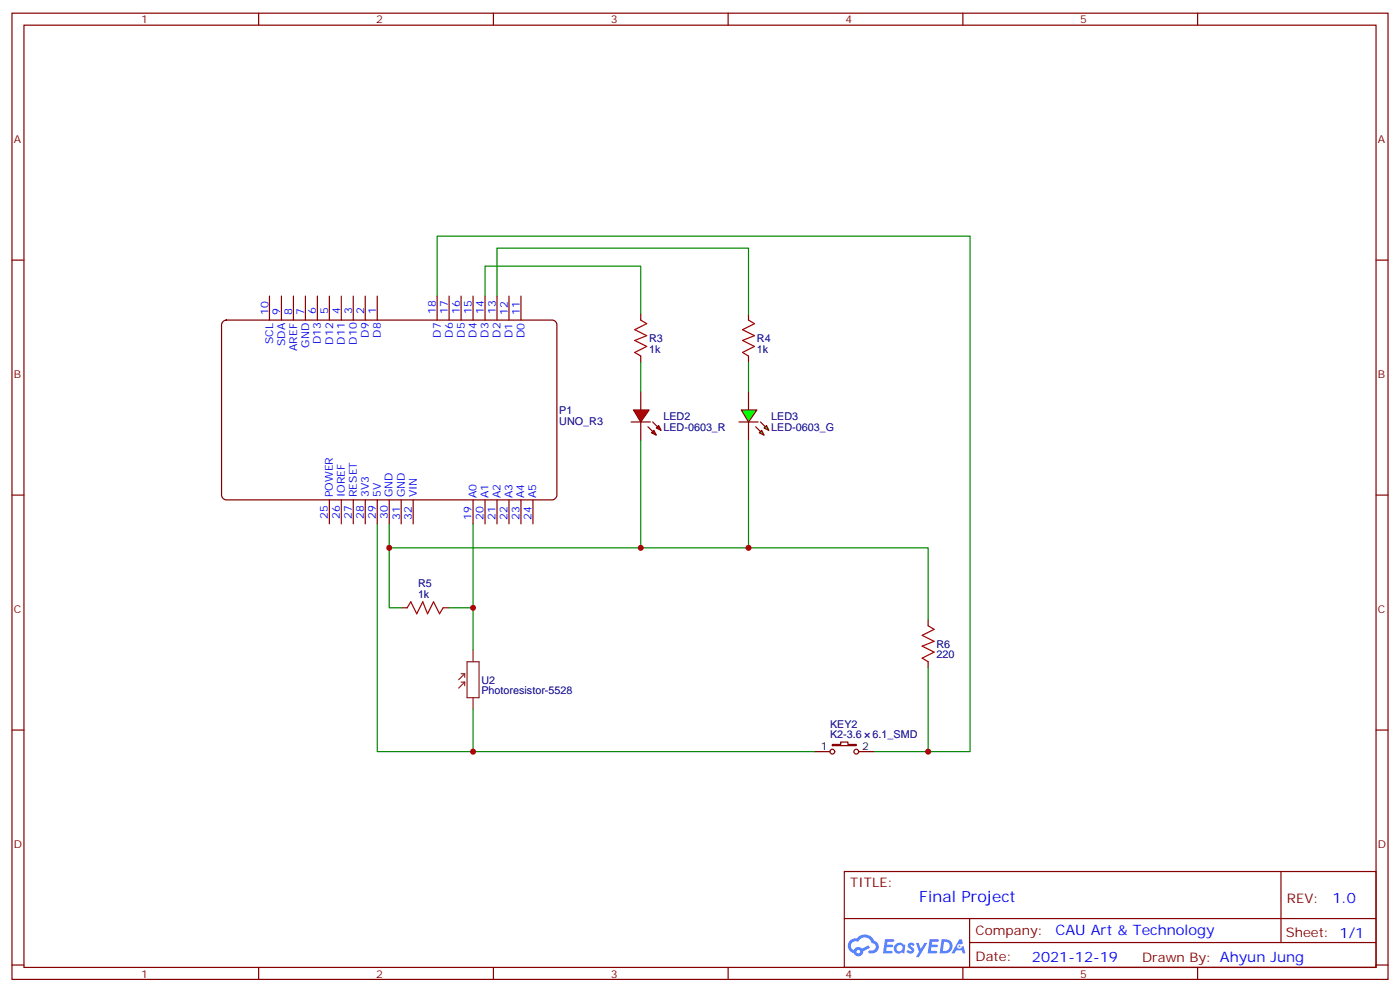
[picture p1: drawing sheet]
<svg xmlns="http://www.w3.org/2000/svg" width="412mm" height="292mm" viewBox="0 0 412 292" stroke-linecap="round" stroke-linejoin="round" font-family="sans-serif">
<g fill="none" stroke="#870000" stroke-width=".35">
<path d="M3.5 3.9h405.4v284.3h-405.4zM7.1 7.4h398.2v277.3h-398.2zM76.2 3.9v3.5M145.3 3.9v3.5M214.5 3.9v3.5M283.6 3.9v3.5M352.8 3.9v3.5M3.5 76.6h3.6M405.3 76.6h3.6M3.5 145.7h3.6M405.3 145.7h3.6M3.5 214.8h3.6"/>
<path d="M405.3 214.8h3.6M248.7 256.5h156.6v28.2h-156.6zM377.3 256.5v20.9M248.7 270.3h156.5M285.6 277.4h119.6M285.6 270.3v14.1M3.5 284h3.6M76.2 284.7v3.5M145.3 284.7v3.5M214.5 284.7v3.5M283.6 284.7v3.5M352.8 284.7v3.5"/>
<path d="M405.3 284h3.6"/>
</g>
<g fill="#5487ff">
<path d="M267.7 277.6a1.22 1.22 0 0 1 1.7 .3l-.4 .6a.47 .47 0 0 0-.3-.4 .47 .47 0 0 0-.5 .2l.1 .2a1.14 1.14 0 0 1 .8 1.8 1.14 1.14 0 0 1-1.9-.1l-.2-.1 .5-.6 .7 .4a.29 .29 0 0 0 .3-.2 .29 .29 0 0 0-.2-.3 1.04 1.04 0 0 1-.6-1.8z"/>
<path d="M260.7 276.4h2.4l.3 .2-.2 .5h-1.8l-.1 .9h1.5l.3 .4-.3 .3h-1.6l-.2 1.1 1.7 .1 .2 .3-.2 .3-2.6 .1z"/>
<path d="M273.8 276.4h2.4l.3 .2-.1 .5h-1.8l-.2 .9h1.6l.3 .4-.4 .3h-1.6l-.1 1.1 1.7 .1 .2 .3-.2 .3h-2.6z"/>
<path d="M282.6 276.4h.7l.3 1.3-.6 .3a.69 .69 0 0 0-1 .2 .69 .69 0 0 0 .4 1 .69 .69 0 0 0 .9-.6l.5-.3 .6 2.2h-.8l-.2-.8h-1.8l-.5 .8h-.8z"/>
<path d="M269.8 277.5h.8l.6 1.8 1.1-1.8h.9l-2.6 4.2h-.8l.9-1.6z"/>
<path d="M277.4 276.4l-.6 4.2h1.3a2.11 2.11 0 0 0 2.5-2.2 2.11 2.11 0 0 0-2.5-2zM278.1 277.1a1.39 1.39 0 0 1 1.7 1.5 1.39 1.39 0 0 1-1.8 1.2h-.3z"/>
<path d="M263.7 278a1.54 1.54 0 0 0-.1 2.2 1.54 1.54 0 0 0 2.2 .1l.6 .3 .3-2.3-.2-.3h-.4a1.49 1.49 0 0 0-2.4 0zM264 279a.94 .94 0 0 1 1.8 0 .94 .94 0 0 1-1.8 0z"/>
<path d="M250.4 276.8a2.18 2.18 0 0 0 1.1 3.7 1.44 1.44 0 0 0 1.6 .9 1.44 1.44 0 0 0 1.2-1.5l2-1-.5-.7-1.9 1a1.47 1.47 0 0 0-2.4 .4 1.39 1.39 0 0 1-.7-1.9 1.39 1.39 0 0 1 2-.5 2.12 2.12 0 0 1 2.2-1.3 2.12 2.12 0 0 1 1.9 1.7 1.14 1.14 0 0 1 1.1 1.4 1.14 1.14 0 0 1-1.7 .7 .43 .43 0 0 0-.5 .4 .43 .43 0 0 0 .4 .5 1.98 1.98 0 0 0 2.5-1.3 1.98 1.98 0 0 0-1.2-2.5 3.1 3.1 0 0 0-5.3-.7l-.9 .1zM252.3 280.1a.55 .55 0 0 1 1.1 0 .55 .55 0 0 1-1.1 0z"/>
<circle cx="282.6" cy="278.5" r=".26"/>
</g>
<path d="M65.6 94.8l1.1-.6h95.9a1.41 1.41 0 0 1 1.4 1.4v50.1a1.51 1.51 0 0 1-1.4 1.4h-95.9a1.51 1.51 0 0 1-1.4-1.4v-50.1z" fill="none" stroke="#800000" stroke-width=".35"/>
<g fill="none" stroke="#870000" stroke-width=".35">
<path d="M79.4 87.1v7.1M82.9 87.1v7.1M86.4 87.1v7.1M90 87.1v7.1M93.5 87.1v7.1M97 87.1v7.1M100.5 87.1v7.1M104.1 87.1v7.1M107.6 87.1v7.1M111.1 87.1v7.1M128.8 87.1v7.1M132.3 87.1v7.1"/>
<path d="M135.8 87.1v7.1M139.3 87.1v7.1M142.9 87.1v7.1M146.4 87.1v7.1M149.9 87.1v7.1M153.5 87.1v7.1M188.7 92.4v1.8M220.5 92.4v1.8M188.7 104.8v1.7M220.5 104.8v1.7M97 147.1v7.1M100.5 147.1v7.1"/>
<path d="M104.1 147.1v7.1M107.6 147.1v7.1M111.1 147.1v7.1M114.7 147.1v7.1M118.2 147.1v7.1M121.7 147.1v7.1M139.3 147.1v7.1M142.9 147.1v7.1M146.4 147.1v7.1M149.9 147.1v7.1M153.5 147.1v7.1M157 147.1v7.1"/>
<path d="M118.2 178.9h1.7M130.5 178.9h1.8M273.4 182.4v1.7M273.4 194.7v1.8"/>
</g>
<path d="M188.7 94.2l1.8 1-3.5 1.8 3.5 1.8-3.5 1.4 3.5 1.8-3.5 1.7 1.7 1.1M220.5 94.2l1.7 1-3.5 1.8 3.5 1.8-3.5 1.4 3.5 1.8-3.5 1.7 1.8 1.1M119.9 178.9l1.1-1.8 1.8 3.5 1.7-3.5 1.4 3.5 1.8-3.5 1.8 3.5 1-1.7M273.4 184.1l1.8 1.1-3.6 1.8 3.6 1.7-3.6 1.4 3.6 1.8-3.6 1.8 1.8 1" fill="none" stroke="#a10000" stroke-width=".35"/>
<g fill="#f00" stroke="#870000" stroke-width=".35">
<path d="M186.6 120.6h4.6l-2.5 3.6z"/>
<path d="M185.9 124.2h5.7z"/>
</g>
<g fill="#870000" stroke="#870000" stroke-width=".35">
<path d="M192.3 124.2l1.4 1.4z"/>
<path d="M190.9 125.6l1.4 1.4z"/>
</g>
<g fill="#f00" stroke="#870000" stroke-width=".35">
<path d="M193.3 125.9l.7-.7 .7 1.4z"/>
<path d="M191.9 127.4l.7-.8 .7 1.5z"/>
</g>
<path d="M188.7 115.4v5.2M220.5 115.4v5.2M188.7 124.2v5.3M220.5 124.2v5.3" fill="none" stroke="#870000" stroke-width=".35"/>
<g fill="#0f0" stroke="#870000" stroke-width=".35">
<path d="M223.7 127.4l.7-.8 .7 1.5z"/>
<path d="M225.1 125.9l.7-.7 .7 1.4z"/>
</g>
<g fill="#870000" stroke="#870000" stroke-width=".35">
<path d="M222.6 125.6l1.4 1.4z"/>
<path d="M224 124.2l1.4 1.4z"/>
</g>
<path d="M217.7 124.2h5.6z" fill="#f00" stroke="#870000" stroke-width=".35"/>
<path d="M218.4 120.6h4.6l-2.5 3.6z" fill="#0f0" stroke="#870000" stroke-width=".35"/>
<g fill="none" stroke="#870000" stroke-width=".35">
<path d="M245.2 219.1h2.4v-.7h2.2v.7h2.4v.3h-7zM239.9 221.2h4.6M252.9 221.2h4.6"/>
<circle cx="245.2" cy="221.2" r=".71"/>
<circle cx="252.2" cy="221.2" r=".71"/>
</g>
<path d="M135.8 198.3h1.1M136.9 198.3l-1.8 1.7M136.9 198.3v1M137.6 194.7h3.5v10.6h-3.5zM139.3 191.2v3.5M135.8 200.7h1.1M136.9 200.7l-1.8 1.8M136.9 200.7v1.1M139.3 205.3v3.5" fill="none" stroke="#8c2424" stroke-width=".35"/>
<g fill="none" stroke="#008700" stroke-width=".35">
<path d="M128.8 87.1v-17.6h157v151.7h-28.3M142.9 87.1v-8.8h45.8v14.1M146.4 87.1v-14.1h74.1v19.4M188.7 106.5v8.9M220.5 106.5v8.9M188.7 129.5v31.7h-74v-7M220.5 129.5v31.7h-31.8M111.1 154.2v67h28.2v-12.4M139.3 154.2v37M114.7 161.2v17.7h3.5M132.3 178.9h7M220.5 161.2h52.9v21.2"/>
<path d="M273.4 196.5v24.7M139.3 221.2h100.6"/>
</g>
<g fill="#c00">
<circle cx="188.7" cy="161.2" r=".88"/>
<circle cx="114.7" cy="161.2" r=".88"/>
<circle cx="139.3" cy="178.9" r=".88"/>
<circle cx="139.3" cy="221.2" r=".88"/>
<circle cx="220.5" cy="161.2" r=".88"/>
<circle cx="273.4" cy="221.2" r=".88"/>
</g>
<text font-size="4.6" fill="#00f" x="270.8" y="265.5">Final Project</text>
<g font-size="4.2" fill="#00f">
<text x="392.5" y="265.7">1.0</text>
<text x="310.9" y="275.3">CAU Art &amp; Technology</text>
<text x="304" y="283.1">2021-12-19</text>
</g>
<g font-size="3.9" fill="#800">
<text x="250.5" y="261.1">TITLE:</text>
<text x="379.1" y="265.7">REV:</text>
<text x="287.4" y="275.3">Company:</text>
<text x="378.7" y="275.9">Sheet: 1/1</text>
<text x="287.4" y="282.9">Date:</text>
<text x="336.4" y="283">Drawn By: Ahyun Jung</text>
</g>
<g font-size="3.2" fill="#800">
<text x="41.6" y="6.9">1</text>
<text x="110.8" y="6.9">2</text>
<text x="179.9" y="6.9">3</text>
<text x="249.1" y="6.9">4</text>
<text x="318.2" y="6.9">5</text>
<text x="4.1" y="42">A</text>
<text x="405.9" y="42">A</text>
<text x="4.1" y="111.1">B</text>
<text x="405.9" y="111.1">B</text>
<text x="4.1" y="180.3">C</text>
<text x="405.9" y="180.3">C</text>
<text x="4.1" y="249.4">D</text>
<text x="405.9" y="249.4">D</text>
<text x="41.6" y="287.7">1</text>
<text x="110.8" y="287.7">2</text>
<text x="179.9" y="287.7">3</text>
<text x="249.1" y="287.7">4</text>
<text x="318.2" y="287.7">5</text>
</g>
<g font-size="3.2" fill="#00f">
<text x="79" y="92.6" transform="rotate(-90 79 92.6)">10</text>
<text x="82.6" y="92.6" transform="rotate(-90 82.6 92.6)">9</text>
<text x="86.1" y="92.6" transform="rotate(-90 86.1 92.6)">8</text>
<text x="89.6" y="92.6" transform="rotate(-90 89.6 92.6)">7</text>
<text x="93.1" y="92.3" transform="rotate(-90 93.1 92.3)">6</text>
<text x="96.7" y="92.5" transform="rotate(-90 96.7 92.5)">5</text>
<text x="100.2" y="92.5" transform="rotate(-90 100.2 92.5)">4</text>
<text x="103.7" y="92.5" transform="rotate(-90 103.7 92.5)">3</text>
<text x="107.2" y="92.5" transform="rotate(-90 107.2 92.5)">2</text>
<text x="110.8" y="92.5" transform="rotate(-90 110.8 92.5)">1</text>
<text x="128.4" y="92.4" transform="rotate(-90 128.4 92.4)">18</text>
<text x="131.9" y="92.4" transform="rotate(-90 131.9 92.4)">17</text>
<text x="135.5" y="92.4" transform="rotate(-90 135.5 92.4)">16</text>
<text x="139" y="92.4" transform="rotate(-90 139 92.4)">15</text>
<text x="142.5" y="92.4" transform="rotate(-90 142.5 92.4)">14</text>
<text x="146" y="92.4" transform="rotate(-90 146 92.4)">13</text>
<text x="149.6" y="92.6" transform="rotate(-90 149.6 92.6)">12</text>
<text x="153.1" y="92.6" transform="rotate(-90 153.1 92.6)">11</text>
<text x="80.5" y="101.2" transform="rotate(-90 80.5 101.2)">SCL</text>
<text x="84" y="101.8" transform="rotate(-90 84 101.8)">SDA</text>
<text x="94.5" y="101.3" transform="rotate(-90 94.5 101.3)">D13</text>
<text x="98.1" y="101.4" transform="rotate(-90 98.1 101.4)">D12</text>
<text x="101.6" y="101.4" transform="rotate(-90 101.6 101.4)">D11</text>
<text x="105.1" y="101.4" transform="rotate(-90 105.1 101.4)">D10</text>
<text x="108.7" y="99.4" transform="rotate(-90 108.7 99.4)">D9</text>
<text x="112.2" y="99.4" transform="rotate(-90 112.2 99.4)">D8</text>
<text x="129.8" y="99.4" transform="rotate(-90 129.8 99.4)">D7</text>
<text x="133.3" y="99.4" transform="rotate(-90 133.3 99.4)">D6</text>
<text x="136.9" y="99.4" transform="rotate(-90 136.9 99.4)">D5</text>
<text x="140.4" y="99.4" transform="rotate(-90 140.4 99.4)">D4</text>
<text x="143.9" y="99.4" transform="rotate(-90 143.9 99.4)">D3</text>
<text x="147.5" y="99.4" transform="rotate(-90 147.5 99.4)">D2</text>
<text x="151" y="99.5" transform="rotate(-90 151 99.5)">D1</text>
<text x="154.5" y="99.5" transform="rotate(-90 154.5 99.5)">D0</text>
<text x="87.5" y="103.3" transform="rotate(-90 87.5 103.3)">AREF</text>
<text x="91" y="102.3" transform="rotate(-90 91 102.3)">GND</text>
<text x="98" y="146.3" transform="rotate(-90 98 146.3)">POWER</text>
<text x="101.6" y="146.3" transform="rotate(-90 101.6 146.3)">IOREF</text>
<text x="105.1" y="146.3" transform="rotate(-90 105.1 146.3)">RESET</text>
<text x="108.6" y="146.3" transform="rotate(-90 108.6 146.3)">3V3</text>
<text x="112.1" y="146.3" transform="rotate(-90 112.1 146.3)">5V</text>
<text x="115.7" y="146.3" transform="rotate(-90 115.7 146.3)">GND</text>
<text x="119.2" y="146.4" transform="rotate(-90 119.2 146.4)">GND</text>
<text x="122.8" y="146.4" transform="rotate(-90 122.8 146.4)">VIN</text>
<text x="140.3" y="146.5" transform="rotate(-90 140.3 146.5)">A0</text>
<text x="143.9" y="146.5" transform="rotate(-90 143.9 146.5)">A1</text>
<text x="147.4" y="146.5" transform="rotate(-90 147.4 146.5)">A2</text>
<text x="150.9" y="146.5" transform="rotate(-90 150.9 146.5)">A3</text>
<text x="154.4" y="146.5" transform="rotate(-90 154.4 146.5)">A4</text>
<text x="158" y="146.5" transform="rotate(-90 158 146.5)">A5</text>
<text x="96.6" y="152.8" transform="rotate(-90 96.6 152.8)">25</text>
<text x="100.1" y="152.8" transform="rotate(-90 100.1 152.8)">26</text>
<text x="103.7" y="152.8" transform="rotate(-90 103.7 152.8)">27</text>
<text x="107.2" y="152.8" transform="rotate(-90 107.2 152.8)">28</text>
<text x="110.7" y="152.8" transform="rotate(-90 110.7 152.8)">29</text>
<text x="114.3" y="152.8" transform="rotate(-90 114.3 152.8)">30</text>
<text x="117.8" y="152.9" transform="rotate(-90 117.8 152.9)">31</text>
<text x="121.4" y="152.9" transform="rotate(-90 121.4 152.9)">32</text>
<text x="138.9" y="153" transform="rotate(-90 138.9 153)">19</text>
<text x="142.5" y="153" transform="rotate(-90 142.5 153)">20</text>
<text x="146" y="153" transform="rotate(-90 146 153)">21</text>
<text x="149.5" y="153" transform="rotate(-90 149.5 153)">22</text>
<text x="153" y="153" transform="rotate(-90 153 153)">23</text>
<text x="156.6" y="153" transform="rotate(-90 156.6 153)">24</text>
</g>
<g font-size="3.2" fill="#000080">
<text x="191.2" y="100.6">R3</text>
<text x="223" y="100.6">R4</text>
<text x="191.2" y="103.8">1k</text>
<text x="223" y="103.8">1k</text>
<text x="164.7" y="125">UNO_R3</text>
<text x="164.7" y="121.8">P1</text>
<text x="195.4" y="123.6">LED2</text>
<text x="227.2" y="123.6">LED3</text>
<text x="195.4" y="126.7">LED-0603_R</text>
<text x="227.2" y="126.7">LED-0603_G</text>
<text x="123.1" y="172.9">R5</text>
<text x="123.1" y="176">1k</text>
<text x="275.9" y="190.6">R6</text>
<text x="275.9" y="193.7">220</text>
<text x="141.8" y="201.1">U2</text>
<text x="141.8" y="204.3">Photoresistor-5528</text>
<text x="244.5" y="214.1">KEY2</text>
<text x="244.5" y="217.3">K2-3.6</text>
<text x="257" y="217.3">6.1_SMD</text>
</g>
<g font-size="3.2">
<text x="241.8" y="220.8">1</text>
<text x="254" y="220.8">2</text>
</g>
</svg>
